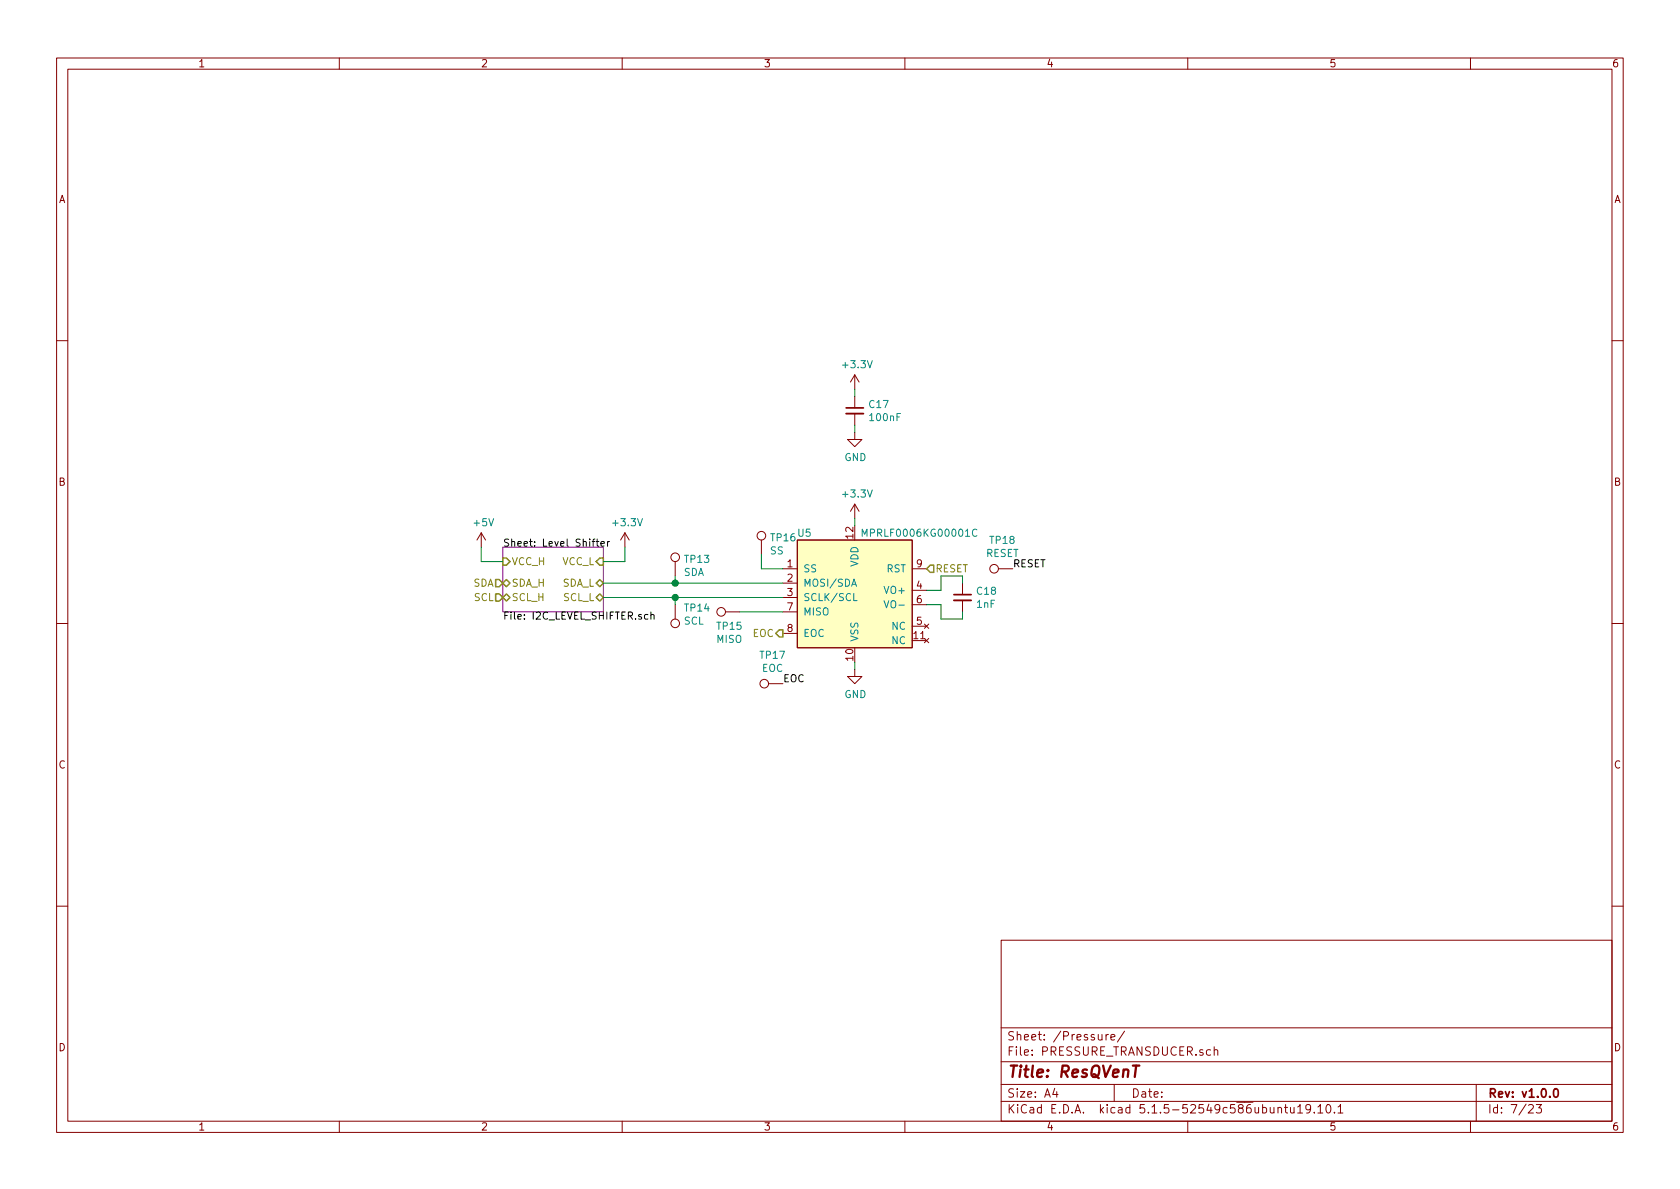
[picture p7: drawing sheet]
<svg xmlns="http://www.w3.org/2000/svg" width="297mm" height="210mm" viewBox="0 0 297 210" stroke-linecap="round" stroke-linejoin="round" font-family="sans-serif">
<g fill="none" stroke="#840000" stroke-width=".18">
<path d="M10 10.3h277v189.9h-277zM12 12.2h273v186.1h-273zM60 10.3v1.9M110 10.3v1.9M160 10.3v1.9M210 10.3v1.9M260 10.3v1.9M10 60.2h2M151.1 76.4v1.3h1.3l-1.3 1.3-1.2-1.3h1.2M151.1 66.3l-.7 1.3M151.1 66.3v2.5M151.1 70.1v2"/>
<path d="M151.1 73.1v2.1M151.1 66.3l.8 1.3M285 60.2h2M85.1 94.2l-.8 1.3M85.1 94.2v2.6M85.1 94.2l.8 1.3M110.5 94.2l-.8 1.3M110.5 94.2v2.6M110.5 94.2l.8 1.3M119.4 99.3v2.5M134.6 95.5v2.5M141 95.5h20.3v19h-20.3z"/>
<path d="M151.1 89.1v2.6M151.1 89.1l-.7 1.3M151.1 89.1l.8 1.3M10 110.3h2M119.4 106.9v2.6M128.3 108.2h2.5M138.4 100.6h2.6M138.4 103.1h2.6M138.4 105.7h2.6M138.4 108.2h2.6M138.4 112h2.6M151.1 118.4v1.2h1.3l-1.3 1.3-1.2-1.3h1.2"/>
<path d="M161.3 100.6h2.5M161.3 104.4h2.5M161.3 110.7h2.5M161.3 106.9h2.5M163.4 112.9l.8 .8M163.4 110.4l.8 .7M164.2 112.9l-.8 .8M164.2 110.4l-.8 .7M170.2 103.1v2.1M170.2 106.2v2M176.5 100.6h2.6M285 110.3h2"/>
<path d="M135.9 120.9h2.5M10 160.2h2M177 166.3h108v32h-108zM285 160.2h2M60 198.3v1.9M110 198.3v1.9M160 198.3v1.9M177 194.8h108M177 191.8h108M177 187.8h108M177 181.8h108M186.5 192.5l-.4 1h1"/>
<path d="M186.8 193v1M195.6 182.9v1M196 182.9l-.3 .1-.1 .2M196.4 183.4l.7-.1v-.3l-.5-.1-.2 .2 .1 .7h.6M197 191.8v3M198.8 182.3l-1.2 2M210 198.3v1.9M214.7 185.7l.2-.1 .3 .1 .1 .9M214.7 185.1v1.5M226 196l.2-.2 .3 .1 .1 .9M227.1 195.8h.6M227.3 195.3v1.3l.4 .2"/>
<path d="M228.2 195.8v.9l.4 .1 .2-.1M228.8 195.8v1M229.4 195.8l.5-.5v1.5M229.4 196.8h.9M231.7 196l-.1 .2a.48 .48 0 0 1-.7-.1v-.6a.48 .48 0 0 1 .7-.1v.1a1.19 1.19 0 0 1-.2 1.2l-.4 .1M232.4 196.7v.1M233 195.8l.5-.5v1.5M233 196.8h.9M234.6 195.4l.2-.1a.8 .8 0 0 1 .5 .8 .8 .8 0 0 1-.5 .7 1 1 0 0 1-.2-1.4zM235.9 196.7v.1M236.6 195.8l.4-.5v1.5M236.6 196.8h.8"/>
<path d="M260 198.3v1.9M261 191.8v6.5M270.3 195.5l.2-.2h.3l.3 .5-.9 1h.9M271.6 195.3h.9l-.4 .6 .4 .1v.7l-.2 .1-.7-.1"/>
<circle cx="119.4" cy="98.5" r=".76"/>
<circle cx="134.6" cy="94.7" r=".76"/>
<circle cx="119.4" cy="110.2" r=".76"/>
<circle cx="127.5" cy="108.2" r=".76"/>
<circle cx="175.8" cy="100.6" r=".76"/>
<circle cx="135.1" cy="120.9" r=".76"/>
</g>
<path d="M149.6 72.1h3.1M168.7 105.2h3M274.9 192.6l.3-.1a.94 .94 0 0 1 0 1.5h-.2a1 1 0 0 1-.1-1.4z" fill="none" stroke="#840000" stroke-width=".3"/>
<path d="M200.3 188.4h1.1" fill="none" stroke="#840000" stroke-width=".41"/>
<path d="M88.9 96.8h17.8v11.4h-17.8z" fill="none" stroke="#840084" stroke-width=".18"/>
<path d="M104.7 95.8h.5M105.2 95.3l-.3 .2v1.1M105.4 95.8h.5M105.6 95.3v1.1l.3 .2M106.2 96.2l.7-.1-.1-.3h-.3l-.3 .1 .1 .6h.5M107.4 95.8v.8M107.8 95.8h-.3l-.1 .2M114.6 108.7h-.4l-.3 .2 .2 .5h.5M115.1 108.8l.2-.1h.3v.8M115.1 108.2v1.3" fill="none" stroke="#000" stroke-width=".18"/>
<path d="M88.9 98.7h.6l.7 .6-.7 .6h-.6zM106 98.7h.7v1.2h-.7l-.6-.6zM164.5 99.9h.6v1.3h-.6l-.7-.6zM87.6 105h.7l.6 .7-.6 .6h-.7zM87.6 102.5h.7l.6 .6-.6 .7h-.7zM88.9 103.1l.6-.6 .7 .6-.7 .7zM88.9 105.7l.6-.7 .7 .7-.7 .6zM105.4 103.1l.6-.6 .7 .6-.7 .7zM105.4 105.7l.6-.7 .7 .7-.7 .6zM137.8 111.4h.6v1.2h-.6l-.6-.6z" fill="none" stroke="#848400" stroke-width=".25"/>
<path d="M149.6 73.1h3.1M168.7 106.2h3" fill="none" stroke="#840000" stroke-width=".33"/>
<path d="M141 95.5h20.3v19h-20.3z" fill="#ffffc2" stroke="#ffffc2" stroke-width=".18"/>
<path d="M152.5 94.8v-1.2l.4 .9 .4-.9v1.2M172.7 93.7a.51 .51 0 0 0-.6 0 .51 .51 0 0 0-.2 .6 .46 .46 0 0 0 .3 .5 .46 .46 0 0 0 .5-.1M150.6 103.7l.4-1.3 .4 1.3M150.7 103.3h.6M151 104.9v1.3h.5M156.3 106.2l.4 1.3 .4-1.3" fill="none" stroke="#008484" stroke-width=".18"/>
<g fill="none" stroke="#008400" stroke-width=".18">
<path d="M151.1 68.8v1.3M151.1 75.2v1.2M85.1 96.8v2.5h3.8M110.5 96.8v2.5h-3.8M134.6 98v2.6h3.8M151.1 91.7v1.3M106.7 105.7h31.7M106.7 103.1h31.7M119.4 101.8v1.3M119.4 105.7v1.2M130.8 108.2h7.6M151.1 117.1v1.3"/>
<path d="M163.8 106.9h2.6v2.6h3.8v-1.3M170.2 103.1v-1.3h-3.8v2.6h-2.6"/>
</g>
<g fill="#008400" stroke="#008400" stroke-width=".25">
<circle cx="119.4" cy="103.1" r=".51"/>
<circle cx="119.4" cy="105.7" r=".51"/>
</g>
<text font-size="2.8" fill="#840000" x="178" y="190.5">Title: ResQVenT</text>
<g font-size="2.1" fill="#840000">
<text x="178" y="184">Sheet: /Pressure/</text>
<text x="178" y="186.7">File: PRESSURE_TRANSDUCER.sch</text>
<text x="178" y="196.9">KiCad E.D.A. kicad 5.1.5-52549c586ubuntu19.10.1</text>
<text x="178" y="194.1">Size: A4</text>
<text x="200" y="194.1">Date:</text>
<text x="263" y="194.1">Rev: v1.0.0</text>
<text x="263" y="196.9">Id: 7/23</text>
</g>
<g font-size="1.8" fill="#840000">
<text x="35" y="11.9">1</text>
<text x="85" y="11.9">2</text>
<text x="135" y="11.9">3</text>
<text x="185" y="11.9">4</text>
<text x="235" y="11.9">5</text>
<text x="285" y="11.9">6</text>
<text x="10.4" y="35.9">A</text>
<text x="285.4" y="35.9">A</text>
<text x="10.4" y="85.9">B</text>
<text x="285.4" y="85.9">B</text>
<text x="150.9" y="95.2" transform="rotate(-90 150.9 95.2)">12</text>
<text x="139.2" y="100.3">1</text>
<text x="162.1" y="100.3">9</text>
<text x="139.2" y="102.9">2</text>
<text x="139.2" y="105.4">3</text>
<text x="139.2" y="107.9">7</text>
<text x="162.1" y="104.1">4</text>
<text x="162.1" y="106.7">6</text>
<text x="139.2" y="111.8">8</text>
<text x="161.6" y="113">11</text>
<text x="162.1" y="110.5">5</text>
<text x="150.9" y="116.8" transform="rotate(-90 150.9 116.8)">10</text>
<text x="10.4" y="135.9">C</text>
<text x="285.4" y="135.9">C</text>
<text x="10.4" y="185.9">D</text>
<text x="285.4" y="185.9">D</text>
<text x="35" y="199.9">1</text>
<text x="85" y="199.9">2</text>
<text x="135" y="199.9">3</text>
<text x="185" y="199.9">4</text>
<text x="235" y="199.9">5</text>
<text x="285" y="199.9">6</text>
</g>
<g font-size="1.8" fill="#008484">
<text x="149.2" y="65.1">+3.3V</text>
<text x="153.7" y="72.2">C17</text>
<text x="153.9" y="74.5">100nF</text>
<text x="149.3" y="81.5">GND</text>
<text x="149.2" y="88">+3.3V</text>
<text x="83.9" y="93.1">+5V</text>
<text x="108.5" y="93.1">+3.3V</text>
<text x="136.4" y="95.7">TP16</text>
<text x="141.1" y="94.9">U5</text>
<text x="153.1" y="94.9">MPRLF0006KG00001C</text>
<text x="120.9" y="101.8">SDA</text>
<text x="121.1" y="99.5">TP13</text>
<text x="136.2" y="98">SS</text>
<text x="142" y="101.2">SS</text>
<text x="151.8" y="100.2" transform="rotate(-90 151.8 100.2)">VDD</text>
<text x="156.7" y="101.2">RST</text>
<text x="174.3" y="98.5">RESET</text>
<text x="175.1" y="96.2">TP18</text>
<text x="142" y="103.8">MOSI/SDA</text>
<text x="142" y="106.3">SCLK/SCL</text>
<text x="156.7" y="105">VO+</text>
<text x="157.1" y="107.6">VO-</text>
<text x="172.7" y="107.5">1nF</text>
<text x="172.8" y="105.2">C18</text>
<text x="120.9" y="110.5">SCL</text>
<text x="121.1" y="108.1">TP14</text>
<text x="126.7" y="113.7">MISO</text>
<text x="126.8" y="111.4">TP15</text>
<text x="142" y="108.8">MISO</text>
<text x="142" y="112.6">EOC</text>
<text x="151.8" y="113.5" transform="rotate(-90 151.8 113.5)">VSS</text>
<text x="157.7" y="113.9">NC</text>
<text x="157.7" y="111.4">NC</text>
<text x="134.5" y="116.5">TP17</text>
<text x="134.7" y="118.8">EOC</text>
<text x="149.3" y="123.4">GND</text>
</g>
<g font-size="1.8">
<text x="88.9" y="96.7">Sheet: Level Shifter</text>
<text x="179.1" y="100.3">RESET</text>
<text x="88.9" y="109.6">File: I2C_LEVEL_SHIFTER.sch</text>
<text x="138.4" y="120.6">EOC</text>
</g>
<g font-size="1.8" fill="#848400">
<text x="90.4" y="99.9">VCC_H</text>
<text x="99.4" y="99.9">VCC_L</text>
<text x="165.4" y="101.2">RESET</text>
<text x="83.6" y="103.8">SDA</text>
<text x="83.8" y="106.3">SCL</text>
<text x="90.4" y="103.8">SDA_H</text>
<text x="90.4" y="106.3">SCL_H</text>
<text x="99.4" y="103.8">SDA_L</text>
<text x="99.5" y="106.3">SCL_L</text>
<text x="133.1" y="112.6">EOC</text>
</g>
</svg>
